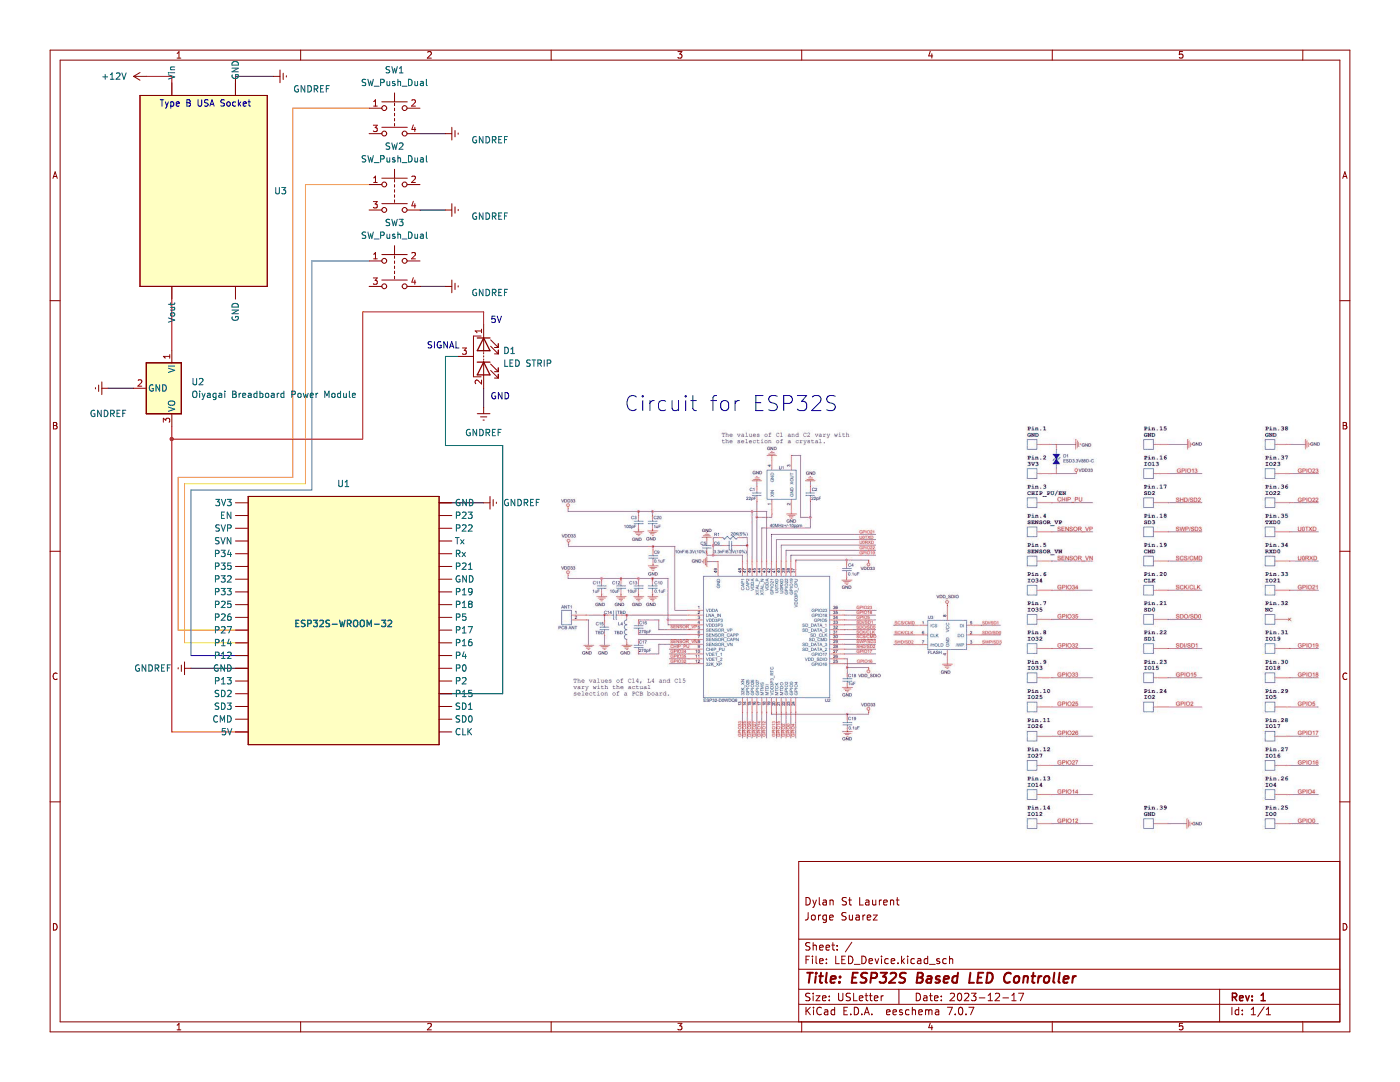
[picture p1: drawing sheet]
(kicad_sch (version 20230121) (generator eeschema)

 (paper "USLetter")

 (title_block
  (title "ESP32S Based LED Controller")
  (date "2023-12-17")
  (rev "1")
  (comment 1 "Jorge Suarez")
  (comment 2 "Dylan St Laurent"))

 (lib_symbols
  (symbol "1A-Power:AXLHNITI" (in_bom yes) (on_board yes)
   (property "Reference" "U" (at 0 -5.08 0) (effects (font (size 1.27 1.27))))
   (property "Value" "" (at 0 0 0) (effects (font (size 1.27 1.27))))
   (property "Footprint" "" (at 0 0 0) (effects (font (size 1.27 1.27)) hide))
   (property "Datasheet" "" (at 0 0 0) (effects (font (size 1.27 1.27)) hide))
   (symbol "AXLHNITI_1_1"
    (polyline (pts (xy -12.7 12.7) (xy 12.7 12.7) (xy 12.7 -25.4) (xy -12.7 -25.4) (xy -12.7 12.7)) (stroke (width 0) (type default)) (fill (type background)))
    (pin output line (at 6.35 -25.4 270) (length 2.54) (name "GND" (effects (font (size 1.27 1.27)))) (number "" (effects (font (size 1.27 1.27)))))
    (pin input line (at 6.35 12.7 90) (length 2.54) (name "GND" (effects (font (size 1.27 1.27)))) (number "" (effects (font (size 1.27 1.27)))))
    (pin input line (at -6.35 12.7 90) (length 2.54) (name "Vin" (effects (font (size 1.27 1.27)))) (number "" (effects (font (size 1.27 1.27)))))
    (pin output line (at -6.35 -25.4 270) (length 2.54) (name "Vout" (effects (font (size 1.27 1.27)))) (number "" (effects (font (size 1.27 1.27)))))))
  (symbol "1A_Espressif:ESP-32SWroom" (in_bom yes) (on_board yes)
   (property "Reference" "U1" (at -0.0079 27.94 0) (effects (font (size 1.27 1.27))))
   (property "Value" "ESP32S-WROOM-32" (at 0 0 0) (effects (font (size 1.27 1.27) bold)))
   (property "Footprint" "" (at 0 0 0) (effects (font (size 1.27 1.27)) hide))
   (property "Datasheet" "" (at 0 0 0) (effects (font (size 1.27 1.27)) hide))
   (symbol "ESP-32SWroom_1_1"
    (polyline (pts (xy -19.05 25.4) (xy 19.05 25.4) (xy 19.05 -24.13) (xy -19.05 -24.13) (xy -19.05 25.4)) (stroke (width 0) (type default)) (fill (type background)))
    (pin bidirectional line (at -19.05 24.13 180) (length 2.54) (name "3V3" (effects (font (size 1.27 1.27)))) (number "" (effects (font (size 1.27 1.27)))))
    (pin bidirectional line (at -19.05 -21.59 180) (length 2.54) (name "5V" (effects (font (size 1.27 1.27)))) (number "" (effects (font (size 1.27 1.27)))))
    (pin bidirectional line (at 19.05 -21.59 0) (length 2.54) (name "CLK" (effects (font (size 1.27 1.27)))) (number "" (effects (font (size 1.27 1.27)))))
    (pin bidirectional line (at -19.05 -19.05 180) (length 2.54) (name "CMD" (effects (font (size 1.27 1.27)))) (number "" (effects (font (size 1.27 1.27)))))
    (pin bidirectional line (at -19.05 21.59 180) (length 2.54) (name "EN" (effects (font (size 1.27 1.27)))) (number "" (effects (font (size 1.27 1.27)))))
    (pin bidirectional line (at -19.05 -8.89 180) (length 2.54) (name "GND" (effects (font (size 1.27 1.27)))) (number "" (effects (font (size 1.27 1.27)))))
    (pin bidirectional line (at 19.05 8.89 0) (length 2.54) (name "GND" (effects (font (size 1.27 1.27)))) (number "" (effects (font (size 1.27 1.27)))))
    (pin bidirectional line (at 19.05 24.13 0) (length 2.54) (name "GND" (effects (font (size 1.27 1.27)))) (number "" (effects (font (size 1.27 1.27)))))
    (pin bidirectional line (at 19.05 -8.89 0) (length 2.54) (name "P0" (effects (font (size 1.27 1.27)))) (number "" (effects (font (size 1.27 1.27)))))
    (pin bidirectional line (at -19.05 -6.35 180) (length 2.54) (name "P12" (effects (font (size 1.27 1.27)))) (number "" (effects (font (size 1.27 1.27)))))
    (pin bidirectional line (at -19.05 -11.43 180) (length 2.54) (name "P13" (effects (font (size 1.27 1.27)))) (number "" (effects (font (size 1.27 1.27)))))
    (pin bidirectional line (at -19.05 -3.81 180) (length 2.54) (name "P14" (effects (font (size 1.27 1.27)))) (number "" (effects (font (size 1.27 1.27)))))
    (pin bidirectional line (at 19.05 -13.97 0) (length 2.54) (name "P15" (effects (font (size 1.27 1.27)))) (number "" (effects (font (size 1.27 1.27)))))
    (pin bidirectional line (at 19.05 -3.81 0) (length 2.54) (name "P16" (effects (font (size 1.27 1.27)))) (number "" (effects (font (size 1.27 1.27)))))
    (pin bidirectional line (at 19.05 -1.27 0) (length 2.54) (name "P17" (effects (font (size 1.27 1.27)))) (number "" (effects (font (size 1.27 1.27)))))
    (pin bidirectional line (at 19.05 3.81 0) (length 2.54) (name "P18" (effects (font (size 1.27 1.27)))) (number "" (effects (font (size 1.27 1.27)))))
    (pin bidirectional line (at 19.05 6.35 0) (length 2.54) (name "P19" (effects (font (size 1.27 1.27)))) (number "" (effects (font (size 1.27 1.27)))))
    (pin bidirectional line (at 19.05 -11.43 0) (length 2.54) (name "P2" (effects (font (size 1.27 1.27)))) (number "" (effects (font (size 1.27 1.27)))))
    (pin bidirectional line (at 19.05 11.43 0) (length 2.54) (name "P21" (effects (font (size 1.27 1.27)))) (number "" (effects (font (size 1.27 1.27)))))
    (pin bidirectional line (at 19.05 19.05 0) (length 2.54) (name "P22" (effects (font (size 1.27 1.27)))) (number "" (effects (font (size 1.27 1.27)))))
    (pin bidirectional line (at 19.05 21.59 0) (length 2.54) (name "P23" (effects (font (size 1.27 1.27)))) (number "" (effects (font (size 1.27 1.27)))))
    (pin bidirectional line (at -19.05 3.81 180) (length 2.54) (name "P25" (effects (font (size 1.27 1.27)))) (number "" (effects (font (size 1.27 1.27)))))
    (pin bidirectional line (at -19.05 1.27 180) (length 2.54) (name "P26" (effects (font (size 1.27 1.27)))) (number "" (effects (font (size 1.27 1.27)))))
    (pin bidirectional line (at -19.05 -1.27 180) (length 2.54) (name "P27" (effects (font (size 1.27 1.27)))) (number "" (effects (font (size 1.27 1.27)))))
    (pin bidirectional line (at -19.05 8.89 180) (length 2.54) (name "P32" (effects (font (size 1.27 1.27)))) (number "" (effects (font (size 1.27 1.27)))))
    (pin bidirectional line (at -19.05 6.35 180) (length 2.54) (name "P33" (effects (font (size 1.27 1.27)))) (number "" (effects (font (size 1.27 1.27)))))
    (pin bidirectional line (at -19.05 13.97 180) (length 2.54) (name "P34" (effects (font (size 1.27 1.27)))) (number "" (effects (font (size 1.27 1.27)))))
    (pin bidirectional line (at -19.05 11.43 180) (length 2.54) (name "P35" (effects (font (size 1.27 1.27)))) (number "" (effects (font (size 1.27 1.27)))))
    (pin bidirectional line (at 19.05 -6.35 0) (length 2.54) (name "P4" (effects (font (size 1.27 1.27)))) (number "" (effects (font (size 1.27 1.27)))))
    (pin bidirectional line (at 19.05 1.27 0) (length 2.54) (name "P5" (effects (font (size 1.27 1.27)))) (number "" (effects (font (size 1.27 1.27)))))
    (pin bidirectional line (at 19.05 13.97 0) (length 2.54) (name "Rx" (effects (font (size 1.27 1.27)))) (number "" (effects (font (size 1.27 1.27)))))
    (pin bidirectional line (at 19.05 -19.05 0) (length 2.54) (name "SD0" (effects (font (size 1.27 1.27)))) (number "" (effects (font (size 1.27 1.27)))))
    (pin bidirectional line (at 19.05 -16.51 0) (length 2.54) (name "SD1" (effects (font (size 1.27 1.27)))) (number "" (effects (font (size 1.27 1.27)))))
    (pin bidirectional line (at -19.05 -13.97 180) (length 2.54) (name "SD2" (effects (font (size 1.27 1.27)))) (number "" (effects (font (size 1.27 1.27)))))
    (pin bidirectional line (at -19.05 -16.51 180) (length 2.54) (name "SD3" (effects (font (size 1.27 1.27)))) (number "" (effects (font (size 1.27 1.27)))))
    (pin bidirectional line (at -19.05 16.51 180) (length 2.54) (name "SVN" (effects (font (size 1.27 1.27)))) (number "" (effects (font (size 1.27 1.27)))))
    (pin bidirectional line (at -19.05 19.05 180) (length 2.54) (name "SVP" (effects (font (size 1.27 1.27)))) (number "" (effects (font (size 1.27 1.27)))))
    (pin bidirectional line (at 19.05 16.51 0) (length 2.54) (name "Tx" (effects (font (size 1.27 1.27)))) (number "" (effects (font (size 1.27 1.27)))))))
  (symbol "Device:LED_Series_Pad" (pin_names (offset 1.016) hide) (in_bom yes) (on_board yes)
   (property "Reference" "D" (at 0 5.715 0) (effects (font (size 1.27 1.27))))
   (property "Value" "LED_Series_Pad" (at 0 3.81 0) (effects (font (size 1.27 1.27))))
   (property "Footprint" "" (at -2.54 0 0) (effects (font (size 1.27 1.27)) hide))
   (property "Datasheet" "~" (at -2.54 0 0) (effects (font (size 1.27 1.27)) hide))
   (symbol "LED_Series_Pad_0_1"
    (polyline (pts (xy -3.81 0) (xy -1.016 0)) (stroke (width 0) (type default)) (fill (type none)))
    (polyline (pts (xy -3.683 -1.27) (xy -3.683 1.27)) (stroke (width 0.254) (type default)) (fill (type none)))
    (polyline (pts (xy -0.508 0) (xy -0.762 0)) (stroke (width 0) (type default)) (fill (type none)))
    (polyline (pts (xy 0 -2.54) (xy 0 -2.032)) (stroke (width 0) (type default)) (fill (type none)))
    (polyline (pts (xy 0.127 0) (xy -0.127 0)) (stroke (width 0) (type default)) (fill (type none)))
    (polyline (pts (xy 0.508 0) (xy 0.762 0)) (stroke (width 0) (type default)) (fill (type none)))
    (polyline (pts (xy 1.016 0) (xy 3.81 0)) (stroke (width 0) (type default)) (fill (type none)))
    (polyline (pts (xy 1.143 -1.27) (xy 1.143 1.27)) (stroke (width 0.254) (type default)) (fill (type none)))
    (polyline (pts (xy -4.064 -0.508) (xy -4.064 -2.032) (xy 4.064 -2.032) (xy 4.064 -0.508)) (stroke (width 0) (type default)) (fill (type none)))
    (polyline (pts (xy -1.143 -1.27) (xy -1.143 1.27) (xy -3.683 0) (xy -1.143 -1.27)) (stroke (width 0.254) (type default)) (fill (type none)))
    (polyline (pts (xy 3.683 -1.27) (xy 3.683 1.27) (xy 1.143 0) (xy 3.683 -1.27)) (stroke (width 0.254) (type default)) (fill (type none)))
    (polyline (pts (xy -3.302 1.397) (xy -1.778 2.921) (xy -2.54 2.921) (xy -1.778 2.921) (xy -1.778 2.159)) (stroke (width 0) (type default)) (fill (type none)))
    (polyline (pts (xy -2.032 1.397) (xy -0.508 2.921) (xy -1.27 2.921) (xy -0.508 2.921) (xy -0.508 2.159)) (stroke (width 0) (type default)) (fill (type none)))
    (polyline (pts (xy 1.524 1.397) (xy 3.048 2.921) (xy 2.286 2.921) (xy 3.048 2.921) (xy 3.048 2.159)) (stroke (width 0) (type default)) (fill (type none)))
    (polyline (pts (xy 2.794 1.397) (xy 4.318 2.921) (xy 3.556 2.921) (xy 4.318 2.921) (xy 4.318 2.159)) (stroke (width 0) (type default)) (fill (type none))))
   (symbol "LED_Series_Pad_1_1"
    (pin passive line (at -6.35 0 0) (length 2.54) (name "K" (effects (font (size 1.27 1.27)))) (number "1" (effects (font (size 1.27 1.27)))))
    (pin passive line (at 6.35 0 180) (length 2.54) (name "A" (effects (font (size 1.27 1.27)))) (number "2" (effects (font (size 1.27 1.27)))))
    (pin passive line (at 0 -5.08 90) (length 2.54) (name "PAD" (effects (font (size 1.27 1.27)))) (number "3" (effects (font (size 1.27 1.27)))))))
  (symbol "Regulator_Linear:KA78M05_TO252" (pin_names (offset 0.254)) (in_bom yes) (on_board yes)
   (property "Reference" "U" (at -3.81 3.175 0) (effects (font (size 1.27 1.27))))
   (property "Value" "KA78M05_TO252" (at 0 3.175 0) (effects (font (size 1.27 1.27)) (justify left)))
   (property "Footprint" "Package_TO_SOT_SMD:TO-252-2" (at 0 5.715 0) (effects (font (size 1.27 1.27) italic) hide))
   (property "Datasheet" "https://www.onsemi.com/pub/Collateral/MC78M00-D.PDF" (at 0 -1.27 0) (effects (font (size 1.27 1.27)) hide))
   (symbol "KA78M05_TO252_0_1"
    (rectangle (start -5.08 1.905) (end 5.08 -5.08) (stroke (width 0.254) (type default)) (fill (type background))))
   (symbol "KA78M05_TO252_1_1"
    (pin power_in line (at -7.62 0 0) (length 2.54) (name "VI" (effects (font (size 1.27 1.27)))) (number "1" (effects (font (size 1.27 1.27)))))
    (pin power_in line (at 0 -7.62 90) (length 2.54) (name "GND" (effects (font (size 1.27 1.27)))) (number "2" (effects (font (size 1.27 1.27)))))
    (pin power_out line (at 7.62 0 180) (length 2.54) (name "VO" (effects (font (size 1.27 1.27)))) (number "3" (effects (font (size 1.27 1.27)))))))
  (symbol "Switch:SW_Push_Dual" (pin_names (offset 1.016) hide) (in_bom yes) (on_board yes)
   (property "Reference" "SW" (at 1.27 2.54 0) (effects (font (size 1.27 1.27)) (justify left)))
   (property "Value" "SW_Push_Dual" (at 0 -6.858 0) (effects (font (size 1.27 1.27))))
   (property "Footprint" "" (at 0 5.08 0) (effects (font (size 1.27 1.27)) hide))
   (property "Datasheet" "~" (at 0 5.08 0) (effects (font (size 1.27 1.27)) hide))
   (symbol "SW_Push_Dual_0_1"
    (circle (center -2.032 -5.08) (radius 0.508) (stroke (width 0) (type default)) (fill (type none)))
    (circle (center -2.032 0) (radius 0.508) (stroke (width 0) (type default)) (fill (type none)))
    (polyline (pts (xy 0 -3.048) (xy 0 -3.556)) (stroke (width 0) (type default)) (fill (type none)))
    (polyline (pts (xy 0 -2.032) (xy 0 -2.54)) (stroke (width 0) (type default)) (fill (type none)))
    (polyline (pts (xy 0 -1.524) (xy 0 -1.016)) (stroke (width 0) (type default)) (fill (type none)))
    (polyline (pts (xy 0 -0.508) (xy 0 0)) (stroke (width 0) (type default)) (fill (type none)))
    (polyline (pts (xy 0 0.508) (xy 0 1.016)) (stroke (width 0) (type default)) (fill (type none)))
    (polyline (pts (xy 0 1.27) (xy 0 3.048)) (stroke (width 0) (type default)) (fill (type none)))
    (polyline (pts (xy 2.54 -3.81) (xy -2.54 -3.81)) (stroke (width 0) (type default)) (fill (type none)))
    (polyline (pts (xy 2.54 1.27) (xy -2.54 1.27)) (stroke (width 0) (type default)) (fill (type none)))
    (circle (center 2.032 -5.08) (radius 0.508) (stroke (width 0) (type default)) (fill (type none)))
    (circle (center 2.032 0) (radius 0.508) (stroke (width 0) (type default)) (fill (type none)))
    (pin passive line (at -5.08 0 0) (length 2.54) (name "1" (effects (font (size 1.27 1.27)))) (number "1" (effects (font (size 1.27 1.27)))))
    (pin passive line (at 5.08 0 180) (length 2.54) (name "2" (effects (font (size 1.27 1.27)))) (number "2" (effects (font (size 1.27 1.27)))))
    (pin passive line (at -5.08 -5.08 0) (length 2.54) (name "3" (effects (font (size 1.27 1.27)))) (number "3" (effects (font (size 1.27 1.27)))))
    (pin passive line (at 5.08 -5.08 180) (length 2.54) (name "4" (effects (font (size 1.27 1.27)))) (number "4" (effects (font (size 1.27 1.27)))))))
  (symbol "power:+12V" (power) (pin_names (offset 0)) (in_bom yes) (on_board yes)
   (property "Reference" "#PWR" (at 0 -3.81 0) (effects (font (size 1.27 1.27)) hide))
   (property "Value" "+12V" (at 0 3.556 0) (effects (font (size 1.27 1.27))))
   (property "Footprint" "" (at 0 0 0) (effects (font (size 1.27 1.27)) hide))
   (property "Datasheet" "" (at 0 0 0) (effects (font (size 1.27 1.27)) hide))
   (symbol "+12V_0_1"
    (polyline (pts (xy -0.762 1.27) (xy 0 2.54)) (stroke (width 0) (type default)) (fill (type none)))
    (polyline (pts (xy 0 0) (xy 0 2.54)) (stroke (width 0) (type default)) (fill (type none)))
    (polyline (pts (xy 0 2.54) (xy 0.762 1.27)) (stroke (width 0) (type default)) (fill (type none))))
   (symbol "+12V_1_1"
    (pin power_in line (at 0 0 90) (length 0) hide (name "+12V" (effects (font (size 1.27 1.27)))) (number "1" (effects (font (size 1.27 1.27)))))))
  (symbol "power:GNDREF" (power) (pin_names (offset 0)) (in_bom yes) (on_board yes)
   (property "Reference" "#PWR" (at 0 -6.35 0) (effects (font (size 1.27 1.27)) hide))
   (property "Value" "GNDREF" (at 0 -3.81 0) (effects (font (size 1.27 1.27))))
   (property "Footprint" "" (at 0 0 0) (effects (font (size 1.27 1.27)) hide))
   (property "Datasheet" "" (at 0 0 0) (effects (font (size 1.27 1.27)) hide))
   (symbol "GNDREF_0_1"
    (polyline (pts (xy -0.635 -1.905) (xy 0.635 -1.905)) (stroke (width 0) (type default)) (fill (type none)))
    (polyline (pts (xy -0.127 -2.54) (xy 0.127 -2.54)) (stroke (width 0) (type default)) (fill (type none)))
    (polyline (pts (xy 0 -1.27) (xy 0 0)) (stroke (width 0) (type default)) (fill (type none)))
    (polyline (pts (xy 1.27 -1.27) (xy -1.27 -1.27)) (stroke (width 0) (type default)) (fill (type none))))
   (symbol "GNDREF_1_1"
    (pin power_in line (at 0 0 270) (length 0) hide (name "GNDREF" (effects (font (size 1.27 1.27)))) (number "1" (effects (font (size 1.27 1.27))))))))

 (junction (at 34.29 87.63) (diameter 0) (color 255 0 6 1))

 (wire (pts (xy 88.9 26.67) (xy 83.82 26.67)) (stroke (width 0) (type default) (color 0 0 0 1)))
 (wire (pts (xy 34.29 85.09) (xy 34.29 87.63)) (stroke (width 0) (type default) (color 255 4 0 1)))
 (wire (pts (xy 38.1 133.35) (xy 49.53 133.35)) (stroke (width 0) (type default) (color 0 0 0 1)))
 (wire (pts (xy 72.39 87.63) (xy 34.29 87.63)) (stroke (width 0) (type default) (color 255 0 6 1)))
 (wire (pts (xy 34.29 146.05) (xy 49.53 146.05)) (stroke (width 0) (type default) (color 255 4 0 1)))
 (wire (pts (xy 58.42 21.59) (xy 58.42 95.25)) (stroke (width 0) (type default) (color 255 130 0 1)))
 (wire (pts (xy 100.33 88.9) (xy 100.33 138.43)) (stroke (width 0) (type default)))
 (wire (pts (xy 62.23 97.79) (xy 38.1 97.79)) (stroke (width 0) (type default) (color 0 89 255 1)))
 (wire (pts (xy 34.29 57.15) (xy 34.29 69.85)) (stroke (width 0) (type default) (color 255 0 7 1)))
 (wire (pts (xy 60.96 36.83) (xy 60.96 96.52)) (stroke (width 0) (type default) (color 255 216 0 1)))
 (wire (pts (xy 91.44 71.12) (xy 88.9 71.12)) (stroke (width 0) (type default)))
 (wire (pts (xy 73.66 21.59) (xy 58.42 21.59)) (stroke (width 0) (type default) (color 255 130 0 1)))
 (wire (pts (xy 96.52 62.23) (xy 72.39 62.23)) (stroke (width 0) (type default) (color 255 0 6 1)))
 (wire (pts (xy 35.56 95.25) (xy 35.56 125.73)) (stroke (width 0) (type default) (color 255 130 0 1)))
 (wire (pts (xy 21.59 77.47) (xy 26.67 77.47)) (stroke (width 0) (type default) (color 0 0 0 1)))
 (wire (pts (xy 29.21 15.24) (xy 34.29 15.24)) (stroke (width 0) (type default) (color 255 0 7 1)))
 (wire (pts (xy 96.52 77.47) (xy 96.52 81.28)) (stroke (width 0) (type default) (color 0 0 0 1)))
 (wire (pts (xy 88.9 71.12) (xy 88.9 88.9)) (stroke (width 0) (type default)))
 (wire (pts (xy 35.56 125.73) (xy 49.53 125.73)) (stroke (width 0) (type default) (color 255 130 0 1)))
 (wire (pts (xy 96.52 64.77) (xy 96.52 62.23)) (stroke (width 0) (type default) (color 255 0 6 1)))
 (wire (pts (xy 73.66 36.83) (xy 60.96 36.83)) (stroke (width 0) (type default) (color 255 216 0 1)))
 (wire (pts (xy 60.96 96.52) (xy 36.83 96.52)) (stroke (width 0) (type default) (color 255 216 0 1)))
 (wire (pts (xy 36.83 128.27) (xy 49.53 128.27)) (stroke (width 0) (type default) (color 255 216 0 1)))
 (wire (pts (xy 100.33 138.43) (xy 87.63 138.43)) (stroke (width 0) (type default)))
 (wire (pts (xy 62.23 52.07) (xy 62.23 97.79)) (stroke (width 0) (type default) (color 0 89 255 1)))
 (wire (pts (xy 87.63 100.33) (xy 96.52 100.33)) (stroke (width 0) (type default) (color 0 0 0 1)))
 (wire (pts (xy 34.29 15.24) (xy 34.29 19.05)) (stroke (width 0) (type default) (color 255 0 7 1)))
 (wire (pts (xy 72.39 62.23) (xy 72.39 87.63)) (stroke (width 0) (type default) (color 255 0 6 1)))
 (wire (pts (xy 88.9 57.15) (xy 83.82 57.15)) (stroke (width 0) (type default) (color 0 0 0 1)))
 (wire (pts (xy 58.42 95.25) (xy 35.56 95.25)) (stroke (width 0) (type default) (color 255 130 0 1)))
 (wire (pts (xy 38.1 97.79) (xy 38.1 130.81)) (stroke (width 0) (type default) (color 0 89 255 1)))
 (wire (pts (xy 73.66 52.07) (xy 62.23 52.07)) (stroke (width 0) (type default) (color 0 89 255 1)))
 (wire (pts (xy 36.83 96.52) (xy 36.83 128.27)) (stroke (width 0) (type default) (color 255 216 0 1)))
 (wire (pts (xy 38.1 130.81) (xy 49.53 130.81)) (stroke (width 0) (type default) (color 0 89 255 1)))
 (wire (pts (xy 54.61 15.24) (xy 46.99 15.24)) (stroke (width 0) (type default) (color 0 0 0 1)))
 (wire (pts (xy 34.29 87.63) (xy 34.29 146.05)) (stroke (width 0) (type default) (color 255 4 0 1)))
 (wire (pts (xy 88.9 41.91) (xy 83.82 41.91)) (stroke (width 0) (type default) (color 0 0 0 1)))
 (wire (pts (xy 88.9 88.9) (xy 100.33 88.9)) (stroke (width 0) (type default)))
 (wire (pts (xy 46.99 15.24) (xy 46.99 19.05)) (stroke (width 0) (type default) (color 0 0 0 1)))

 (image (at 187.96 125.73) (scale 1.15916)
  (data))

 (text "Type B USA Socket\n" (at 31.75 21.59 0) (effects (font (size 1.27 1.27)) (justify left bottom)))
 (text "SIGNAL" (at 85.09 69.85 0) (effects (font (size 1.27 1.27)) (justify left bottom)))
 (text "GND" (at 97.79 80.01 0) (effects (font (size 1.27 1.27)) (justify left bottom)))
 (text "5V\n" (at 97.79 64.77 0) (effects (font (size 1.27 1.27)) (justify left bottom)))
 (text "Circuit for ESP32S" (at 124.46 82.55 0) (effects (font (size 3 3)) (justify left bottom)))

 (symbol (lib_id "power:GNDREF") (at 88.9 26.67 90) (mirror x) (unit 1) (in_bom yes) (on_board yes) (dnp no)
  (property "Reference" "#PWR08" (at 95.25 26.67 0) (effects (font (size 1.27 1.27)) hide))
  (property "Value" "GNDREF" (at 93.98 27.94 90) (effects (font (size 1.27 1.27)) (justify right)))
  (property "Footprint" "" (at 88.9 26.67 0) (effects (font (size 1.27 1.27)) hide))
  (property "Datasheet" "" (at 88.9 26.67 0) (effects (font (size 1.27 1.27)) hide)) (pin "1"))

 (symbol (lib_id "power:GNDREF") (at 96.52 81.28 0) (unit 1) (in_bom yes) (on_board yes) (dnp no) (fields_autoplaced)
  (property "Reference" "#PWR05" (at 96.52 87.63 0) (effects (font (size 1.27 1.27)) hide))
  (property "Value" "GNDREF" (at 96.52 86.36 0) (effects (font (size 1.27 1.27))))
  (property "Footprint" "" (at 96.52 81.28 0) (effects (font (size 1.27 1.27)) hide))
  (property "Datasheet" "" (at 96.52 81.28 0) (effects (font (size 1.27 1.27)) hide)) (pin "1"))

 (symbol (lib_id "1A_Espressif:ESP-32SWroom") (at 68.58 124.46 0) (unit 1) (in_bom yes) (on_board yes) (dnp no) (fields_autoplaced)
  (property "Reference" "U1" (at 68.5721 96.52 0) (effects (font (size 1.27 1.27))))
  (property "Value" "ESP32S-WROOM-32" (at 68.58 124.46 0) (effects (font (size 1.27 1.27) bold)))
  (property "Footprint" "" (at 68.58 124.46 0) (effects (font (size 1.27 1.27)) hide))
  (property "Datasheet" "" (at 68.58 124.46 0) (effects (font (size 1.27 1.27)) hide))
  (pin "")
  (pin "")
  (pin "")
  (pin "")
  (pin "")
  (pin "")
  (pin "")
  (pin "")
  (pin "")
  (pin "")
  (pin "")
  (pin "")
  (pin "")
  (pin "")
  (pin "")
  (pin "")
  (pin "")
  (pin "")
  (pin "")
  (pin "")
  (pin "")
  (pin "")
  (pin "")
  (pin "")
  (pin "")
  (pin "")
  (pin "")
  (pin "")
  (pin "")
  (pin "")
  (pin "")
  (pin "")
  (pin "")
  (pin "")
  (pin "")
  (pin "")
  (pin "")
  (pin ""))

 (symbol (lib_id "power:GNDREF") (at 88.9 41.91 90) (mirror x) (unit 1) (in_bom yes) (on_board yes) (dnp no)
  (property "Reference" "#PWR07" (at 95.25 41.91 0) (effects (font (size 1.27 1.27)) hide))
  (property "Value" "GNDREF" (at 93.98 43.18 90) (effects (font (size 1.27 1.27)) (justify right)))
  (property "Footprint" "" (at 88.9 41.91 0) (effects (font (size 1.27 1.27)) hide))
  (property "Datasheet" "" (at 88.9 41.91 0) (effects (font (size 1.27 1.27)) hide)) (pin "1"))

 (symbol (lib_id "1A-Power:AXLHNITI") (at 40.64 31.75 0) (unit 1) (in_bom yes) (on_board yes) (dnp no) (fields_autoplaced)
  (property "Reference" "U3" (at 54.61 38.1 0) (effects (font (size 1.27 1.27)) (justify left)))
  (property "Value" "~" (at 40.64 31.75 0) (effects (font (size 1.27 1.27))))
  (property "Footprint" "" (at 40.64 31.75 0) (effects (font (size 1.27 1.27)) hide))
  (property "Datasheet" "" (at 40.64 31.75 0) (effects (font (size 1.27 1.27)) hide))
  (pin "")
  (pin "")
  (pin "")
  (pin ""))

 (symbol (lib_id "Switch:SW_Push_Dual") (at 78.74 21.59 0) (unit 1) (in_bom yes) (on_board yes) (dnp no) (fields_autoplaced)
  (property "Reference" "SW1" (at 78.74 13.97 0) (effects (font (size 1.27 1.27))))
  (property "Value" "SW_Push_Dual" (at 78.74 16.51 0) (effects (font (size 1.27 1.27))))
  (property "Footprint" "" (at 78.74 16.51 0) (effects (font (size 1.27 1.27)) hide))
  (property "Datasheet" "~" (at 78.74 16.51 0) (effects (font (size 1.27 1.27)) hide)) (pin "1") (pin "2") (pin "3") (pin "4"))

 (symbol (lib_id "power:GNDREF") (at 21.59 77.47 270) (unit 1) (in_bom yes) (on_board yes) (dnp no)
  (property "Reference" "#PWR01" (at 15.24 77.47 0) (effects (font (size 1.27 1.27)) hide))
  (property "Value" "GNDREF" (at 25.4 82.55 90) (effects (font (size 1.27 1.27)) (justify right)))
  (property "Footprint" "" (at 21.59 77.47 0) (effects (font (size 1.27 1.27)) hide))
  (property "Datasheet" "" (at 21.59 77.47 0) (effects (font (size 1.27 1.27)) hide)) (pin "1"))

 (symbol (lib_id "power:GNDREF") (at 54.61 15.24 90) (mirror x) (unit 1) (in_bom yes) (on_board yes) (dnp no)
  (property "Reference" "#PWR04" (at 60.96 15.24 0) (effects (font (size 1.27 1.27)) hide))
  (property "Value" "GNDREF" (at 58.42 17.78 90) (effects (font (size 1.27 1.27)) (justify right)))
  (property "Footprint" "" (at 54.61 15.24 0) (effects (font (size 1.27 1.27)) hide))
  (property "Datasheet" "" (at 54.61 15.24 0) (effects (font (size 1.27 1.27)) hide)) (pin "1"))

 (symbol (lib_id "Switch:SW_Push_Dual") (at 78.74 52.07 0) (unit 1) (in_bom yes) (on_board yes) (dnp no) (fields_autoplaced)
  (property "Reference" "SW3" (at 78.74 44.45 0) (effects (font (size 1.27 1.27))))
  (property "Value" "SW_Push_Dual" (at 78.74 46.99 0) (effects (font (size 1.27 1.27))))
  (property "Footprint" "" (at 78.74 46.99 0) (effects (font (size 1.27 1.27)) hide))
  (property "Datasheet" "~" (at 78.74 46.99 0) (effects (font (size 1.27 1.27)) hide)) (pin "1") (pin "2") (pin "3") (pin "4"))

 (symbol (lib_id "power:+12V") (at 29.21 15.24 90) (unit 1) (in_bom yes) (on_board yes) (dnp no) (fields_autoplaced)
  (property "Reference" "#PWR02" (at 33.02 15.24 0) (effects (font (size 1.27 1.27)) hide))
  (property "Value" "+12V" (at 25.4 15.24 90) (effects (font (size 1.27 1.27)) (justify left)))
  (property "Footprint" "" (at 29.21 15.24 0) (effects (font (size 1.27 1.27)) hide))
  (property "Datasheet" "" (at 29.21 15.24 0) (effects (font (size 1.27 1.27)) hide)) (pin "1"))

 (symbol (lib_id "Switch:SW_Push_Dual") (at 78.74 36.83 0) (unit 1) (in_bom yes) (on_board yes) (dnp no) (fields_autoplaced)
  (property "Reference" "SW2" (at 78.74 29.21 0) (effects (font (size 1.27 1.27))))
  (property "Value" "SW_Push_Dual" (at 78.74 31.75 0) (effects (font (size 1.27 1.27))))
  (property "Footprint" "" (at 78.74 31.75 0) (effects (font (size 1.27 1.27)) hide))
  (property "Datasheet" "~" (at 78.74 31.75 0) (effects (font (size 1.27 1.27)) hide)) (pin "1") (pin "2") (pin "3") (pin "4"))

 (symbol (lib_id "Regulator_Linear:KA78M05_TO252") (at 34.29 77.47 270) (unit 1) (in_bom yes) (on_board yes) (dnp no) (fields_autoplaced)
  (property "Reference" "U2" (at 38.1 76.2 90) (effects (font (size 1.27 1.27)) (justify left)))
  (property "Value" "Oiyagai Breadboard Power Module" (at 38.1 78.74 90) (effects (font (size 1.27 1.27)) (justify left)))
  (property "Footprint" "Package_TO_SOT_SMD:TO-252-2" (at 40.005 77.47 0) (effects (font (size 1.27 1.27) italic) hide))
  (property "Datasheet" "https://www.onsemi.com/pub/Collateral/MC78M00-D.PDF" (at 33.02 77.47 0) (effects (font (size 1.27 1.27)) hide)) (pin "1") (pin "2") (pin "3"))

 (symbol (lib_id "power:GNDREF") (at 88.9 57.15 90) (mirror x) (unit 1) (in_bom yes) (on_board yes) (dnp no)
  (property "Reference" "#PWR06" (at 95.25 57.15 0) (effects (font (size 1.27 1.27)) hide))
  (property "Value" "GNDREF" (at 93.98 58.42 90) (effects (font (size 1.27 1.27)) (justify right)))
  (property "Footprint" "" (at 88.9 57.15 0) (effects (font (size 1.27 1.27)) hide))
  (property "Datasheet" "" (at 88.9 57.15 0) (effects (font (size 1.27 1.27)) hide)) (pin "1"))

 (symbol (lib_id "power:GNDREF") (at 38.1 133.35 270) (unit 1) (in_bom yes) (on_board yes) (dnp no) (fields_autoplaced)
  (property "Reference" "#PWR03" (at 31.75 133.35 0) (effects (font (size 1.27 1.27)) hide))
  (property "Value" "GNDREF" (at 34.29 133.35 90) (effects (font (size 1.27 1.27)) (justify right)))
  (property "Footprint" "" (at 38.1 133.35 0) (effects (font (size 1.27 1.27)) hide))
  (property "Datasheet" "" (at 38.1 133.35 0) (effects (font (size 1.27 1.27)) hide)) (pin "1"))

 (symbol (lib_id "power:GNDREF") (at 96.52 100.33 90) (mirror x) (unit 1) (in_bom yes) (on_board yes) (dnp no)
  (property "Reference" "#PWR09" (at 102.87 100.33 0) (effects (font (size 1.27 1.27)) hide))
  (property "Value" "GNDREF" (at 100.33 100.33 90) (effects (font (size 1.27 1.27)) (justify right)))
  (property "Footprint" "" (at 96.52 100.33 0) (effects (font (size 1.27 1.27)) hide))
  (property "Datasheet" "" (at 96.52 100.33 0) (effects (font (size 1.27 1.27)) hide)) (pin "1"))

 (symbol (lib_id "Device:LED_Series_Pad") (at 96.52 71.12 270) (unit 1) (in_bom yes) (on_board yes) (dnp no) (fields_autoplaced)
  (property "Reference" "D1" (at 100.33 69.977 90) (effects (font (size 1.27 1.27)) (justify left)))
  (property "Value" "LED STRIP" (at 100.33 72.517 90) (effects (font (size 1.27 1.27)) (justify left)))
  (property "Footprint" "" (at 96.52 68.58 0) (effects (font (size 1.27 1.27)) hide))
  (property "Datasheet" "~" (at 96.52 68.58 0) (effects (font (size 1.27 1.27)) hide)) (pin "1") (pin "2") (pin "3"))

 (sheet_instances (path "" (page "1"))))
